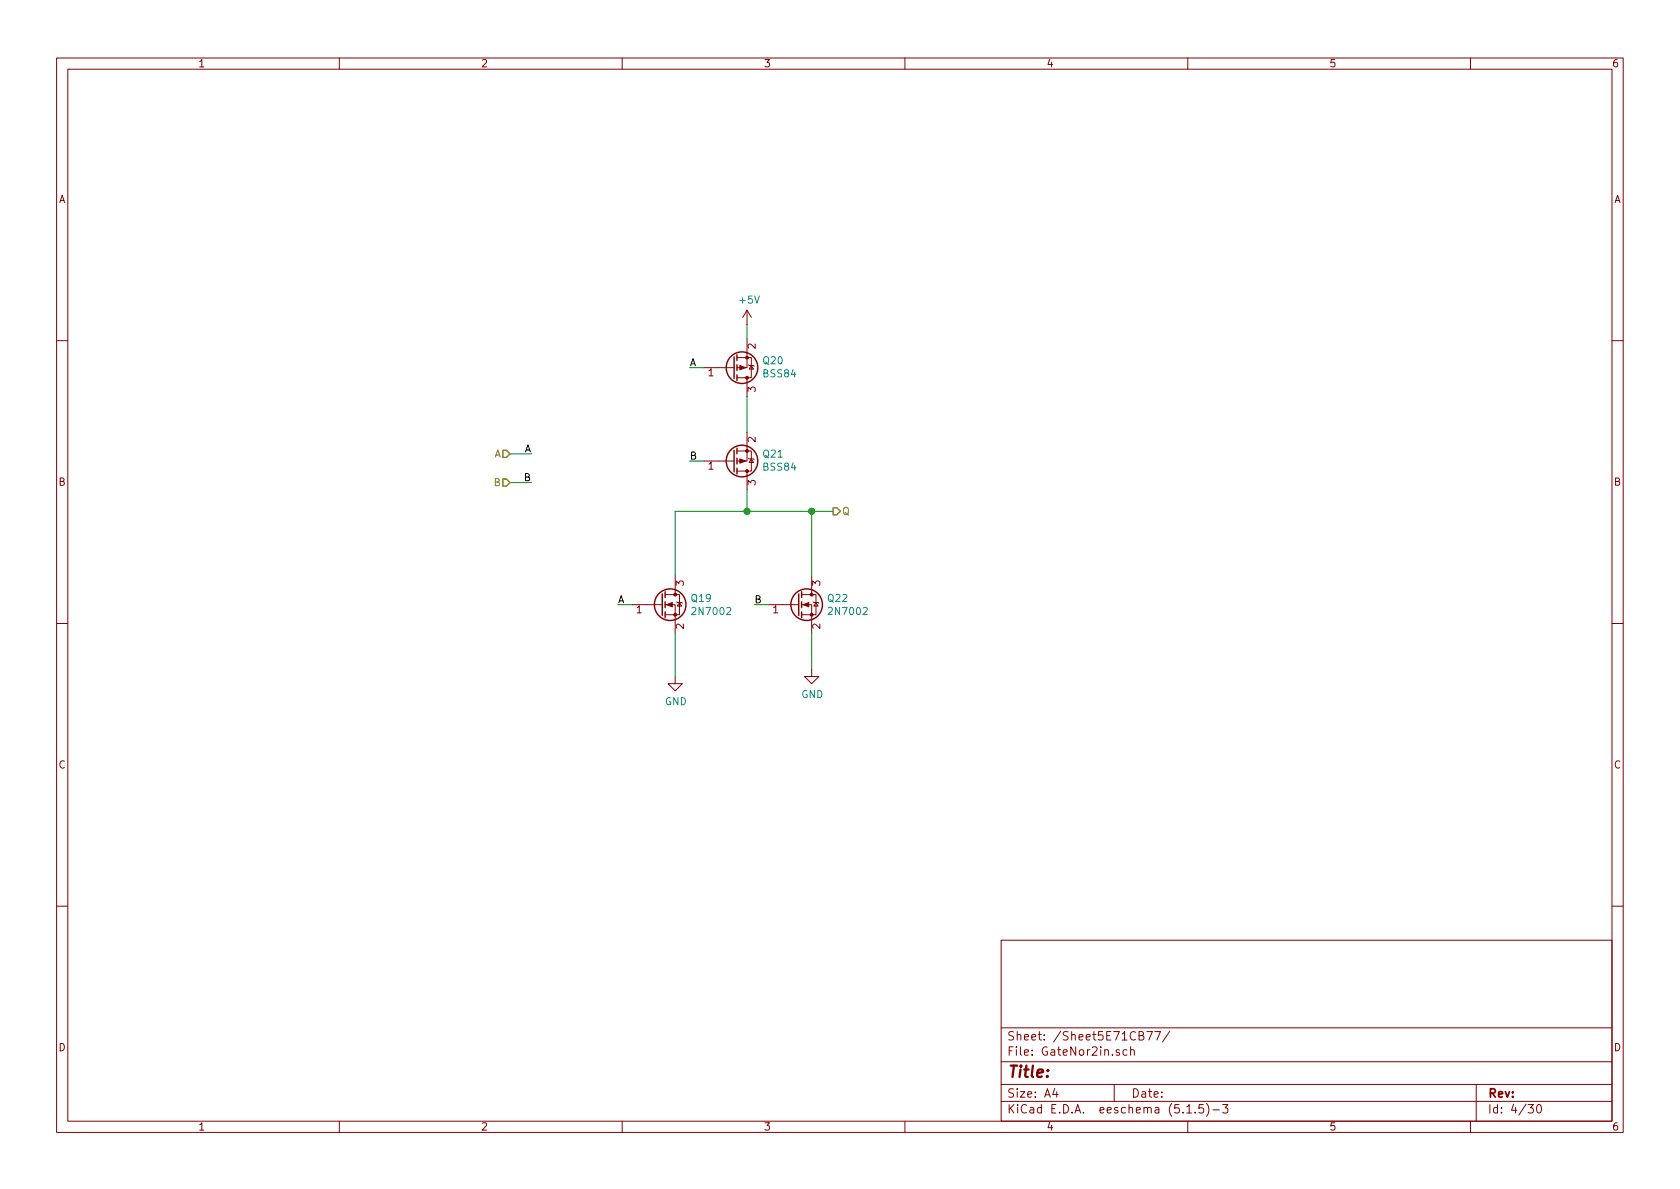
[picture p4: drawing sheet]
<svg xmlns="http://www.w3.org/2000/svg" width="297mm" height="210mm" viewBox="0 0 297 210" stroke-linecap="round" stroke-linejoin="round" font-family="sans-serif">
<g fill="none" stroke="#840000" stroke-width=".18">
<path d="M10 10.3h277v189.9h-277zM12 12.2h273v186.1h-273zM60 10.3v1.9M110 10.3v1.9M160 10.3v1.9M210 10.3v1.9M260 10.3v1.9M132.1 59.9v5.1h-1.8M132.1 54.9v2.5M132.1 54.9l-.8 1.2M132.1 54.9l.7 1.2M10 60.2h2"/>
<path d="M124.5 65h5.3M130.3 63.2h2.5v3.6h-2.5M130.3 79.8h2.5v3.5h-2.5M132.1 76.4v5.1h-1.8M132.1 66.8v3.3M132.3 64.5l.2 .1h.7l.1 .2M132.8 64.6l.4 .7h-.7zM285 60.2h2M124.5 81.5h5.3M132.1 83.3v3.3M132.3 81l.2 .1h.7l.1 .2M132.8 81.1l.4 .7h-.7z"/>
<path d="M10 110.3h2M111.8 106.9h5.3M117.6 106.9h1.8v5.1M117.6 105.2h2.5v3.5h-2.5M119.4 119.6v1.3h1.2l-1.2 1.3-1.3-1.3h1.3M119.4 101.8v3.4M119.6 106.4l.2 .1h.7l.1 .2M120.1 106.5l.4 .7h-.7zM135.9 106.9h5.3M141.7 106.9h1.8v5.1M141.7 105.2h2.6v3.5h-2.6M143.5 118.4v1.2h1.3l-1.3 1.3-1.3-1.3h1.3"/>
<path d="M143.5 101.8v3.4M143.8 106.4l.1 .1h.8l.1 .2M144.3 106.5l.4 .7h-.8zM285 110.3h2M10 160.2h2M177 166.3h108v32h-108zM285 160.2h2M60 198.3v1.9M110 198.3v1.9M160 198.3v1.9M177 194.8h108M177 191.8h108"/>
<path d="M177 187.8h108M177 181.8h108M186.5 192.5l-.4 1h1M186.8 193v1M197 191.8v3M197.9 185.7a.37 .37 0 0 0-.6 .1l.1 .2 .5 .2 .1 .1-.2 .3-.5-.1M199.3 185.7l-.5-.1-.2 .3 .1 .6h.6M199.9 185.7h.1a.37 .37 0 0 1 .6 .1v.8M199.9 185.1v1.5M201.4 183.1h.7l.1-.3-.1-.3-.7-.1v1.5h.6l.3-.3a.41 .41 0 0 0-.4-.5M202.8 182.4h1l-.7 1.5M204.2 182.4h1l-.7 1.5"/>
<path d="M206.8 182.3l-1.3 2M209.8 195.8l.5-.5v1.5M209.8 196.8h.9M210 198.3v1.9M211.3 196.7v.1M212.8 195.3h-.8v.7l.2-.1 .5 .1 .1 .2v.5l-.3 .1-.5-.1M213.3 195.1a1.71 1.71 0 0 1 0 2.3M214.5 196.3h1.1M216.2 195.3h.9l-.5 .6 .4 .1v.7l-.2 .1-.6-.1M260 198.3v1.9M261 191.8v6.5M270.2 195.3h.9l-.5 .6 .4 .1v.7l-.2 .1-.6-.1"/>
<path d="M271.8 195.5l.4-.2a.94 .94 0 0 1 0 1.5 .79 .79 0 0 1-.4-1.3z"/>
</g>
<g fill="none" stroke="#840000" stroke-width=".25">
<path d="M129.8 63.1v3.8M129.8 79.6v3.8M130.3 62.7v1M130.3 64.5v1M130.3 66.3v1M130.3 79.2v1.1M130.3 81v1M130.3 82.8v1M117.1 105v3.8M117.6 104.6v1.1M117.6 106.4v1M117.6 108.2v1"/>
<path d="M141.2 105v3.8M141.7 104.6v1.1M141.7 106.4v1M141.7 108.2v1"/>
<circle cx="131.2" cy="65" r="2.79"/>
<circle cx="131.2" cy="81.5" r="2.79"/>
<circle cx="118.5" cy="106.9" r="2.79"/>
<circle cx="142.6" cy="106.9" r="2.79"/>
</g>
<g fill="#840000" stroke="#840000" stroke-width=".18">
<path d="M117.9 106.9l1-.4v.8z"/>
<path d="M130.8 64.6l1 .4-1 .4z"/>
<path d="M142 106.9l1-.4v.8z"/>
<path d="M130.8 81.1l1 .4-1 .4z"/>
<circle cx="119.4" cy="108.7" r=".25"/>
<circle cx="119.4" cy="105.2" r=".25"/>
<circle cx="132.1" cy="63.2" r=".25"/>
<circle cx="132.1" cy="66.8" r=".25"/>
<circle cx="143.5" cy="108.7" r=".25"/>
<circle cx="143.5" cy="105.2" r=".25"/>
<circle cx="132.1" cy="79.8" r=".25"/>
<circle cx="132.1" cy="83.3" r=".25"/>
</g>
<g fill="none" stroke="#008400" stroke-width=".18">
<path d="M132.1 57.4v2.5M121.9 65h2.6M132.1 70.1v6.3M90.2 85.3h3.8M90.2 80.3h3.8M121.9 81.5h2.6M132.1 86.6v3.8M143.5 90.4v11.4M147.3 90.4h-27.9v11.4M109.2 106.9h2.6M119.4 112v7.6M133.3 106.9h2.6"/>
<path d="M143.5 112v6.4"/>
</g>
<path d="M88.9 79.6h.6l.7 .7-.7 .6h-.6zM88.9 84.7h.6l.7 .6-.7 .7h-.6zM147.3 89.8h.7l.6 .6-.6 .7h-.7z" fill="none" stroke="#848400" stroke-width=".25"/>
<g fill="#008400" stroke="#008400" stroke-width=".25">
<circle cx="143.5" cy="90.4" r=".51"/>
<circle cx="132.1" cy="90.4" r=".51"/>
</g>
<text font-size="2.8" fill="#840000" x="178" y="190.5">Title:</text>
<g font-size="2.1" fill="#840000">
<text x="178" y="184">Sheet: /Sheet5E71CB77/</text>
<text x="178" y="186.7">File: GateNor2in.sch</text>
<text x="178" y="196.9">KiCad E.D.A. eeschema (5.1.5)-3</text>
<text x="178" y="194.1">Size: A4</text>
<text x="200" y="194.1">Date:</text>
<text x="263" y="194.1">Rev:</text>
<text x="263" y="196.9">Id: 4/30</text>
</g>
<g font-size="1.8" fill="#840000">
<text x="35" y="11.9">1</text>
<text x="85" y="11.9">2</text>
<text x="135" y="11.9">3</text>
<text x="185" y="11.9">4</text>
<text x="235" y="11.9">5</text>
<text x="285" y="11.9">6</text>
<text x="10.4" y="35.9">A</text>
<text x="285.4" y="35.9">A</text>
<text x="133.6" y="61.7" transform="rotate(-90 133.6 61.7)">2</text>
<text x="125.2" y="66.5">1</text>
<text x="133.6" y="69.3" transform="rotate(-90 133.6 69.3)">3</text>
<text x="125.2" y="83.1">1</text>
<text x="133.6" y="78.2" transform="rotate(-90 133.6 78.2)">2</text>
<text x="10.4" y="85.9">B</text>
<text x="133.6" y="85.8" transform="rotate(-90 133.6 85.8)">3</text>
<text x="285.4" y="85.9">B</text>
<text x="120.9" y="103.6" transform="rotate(-90 120.9 103.6)">3</text>
<text x="145" y="103.6" transform="rotate(-90 145 103.6)">3</text>
<text x="112.5" y="108.5">1</text>
<text x="120.9" y="111.2" transform="rotate(-90 120.9 111.2)">2</text>
<text x="136.7" y="108.5">1</text>
<text x="145" y="111.2" transform="rotate(-90 145 111.2)">2</text>
<text x="10.4" y="135.9">C</text>
<text x="285.4" y="135.9">C</text>
<text x="10.4" y="185.9">D</text>
<text x="285.4" y="185.9">D</text>
<text x="35" y="199.9">1</text>
<text x="85" y="199.9">2</text>
<text x="135" y="199.9">3</text>
<text x="185" y="199.9">4</text>
<text x="235" y="199.9">5</text>
<text x="285" y="199.9">6</text>
</g>
<g font-size="1.8" fill="#008484">
<text x="130.9" y="53.7">+5V</text>
<text x="135" y="64.4">Q20</text>
<text x="135.1" y="66.7">BSS84</text>
<text x="135" y="80.9">Q21</text>
<text x="135.1" y="83.2">BSS84</text>
<text x="122.3" y="106.4">Q19</text>
<text x="146.4" y="106.4">Q22</text>
<text x="122.7" y="108.8">2N7002</text>
<text x="146.8" y="108.8">2N7002</text>
<text x="117.6" y="124.7">GND</text>
<text x="141.7" y="123.4">GND</text>
</g>
<g font-size="1.8">
<text x="121.9" y="64.8">A</text>
<text x="92.7" y="80">A</text>
<text x="121.9" y="81.3">B</text>
<text x="92.7" y="85.1">B</text>
<text x="109.2" y="106.7">A</text>
<text x="133.3" y="106.7">B</text>
</g>
<g font-size="1.8" fill="#848400">
<text x="87.4" y="80.9">A</text>
<text x="87.4" y="86">B</text>
<text x="148.8" y="91.1">Q</text>
</g>
</svg>
